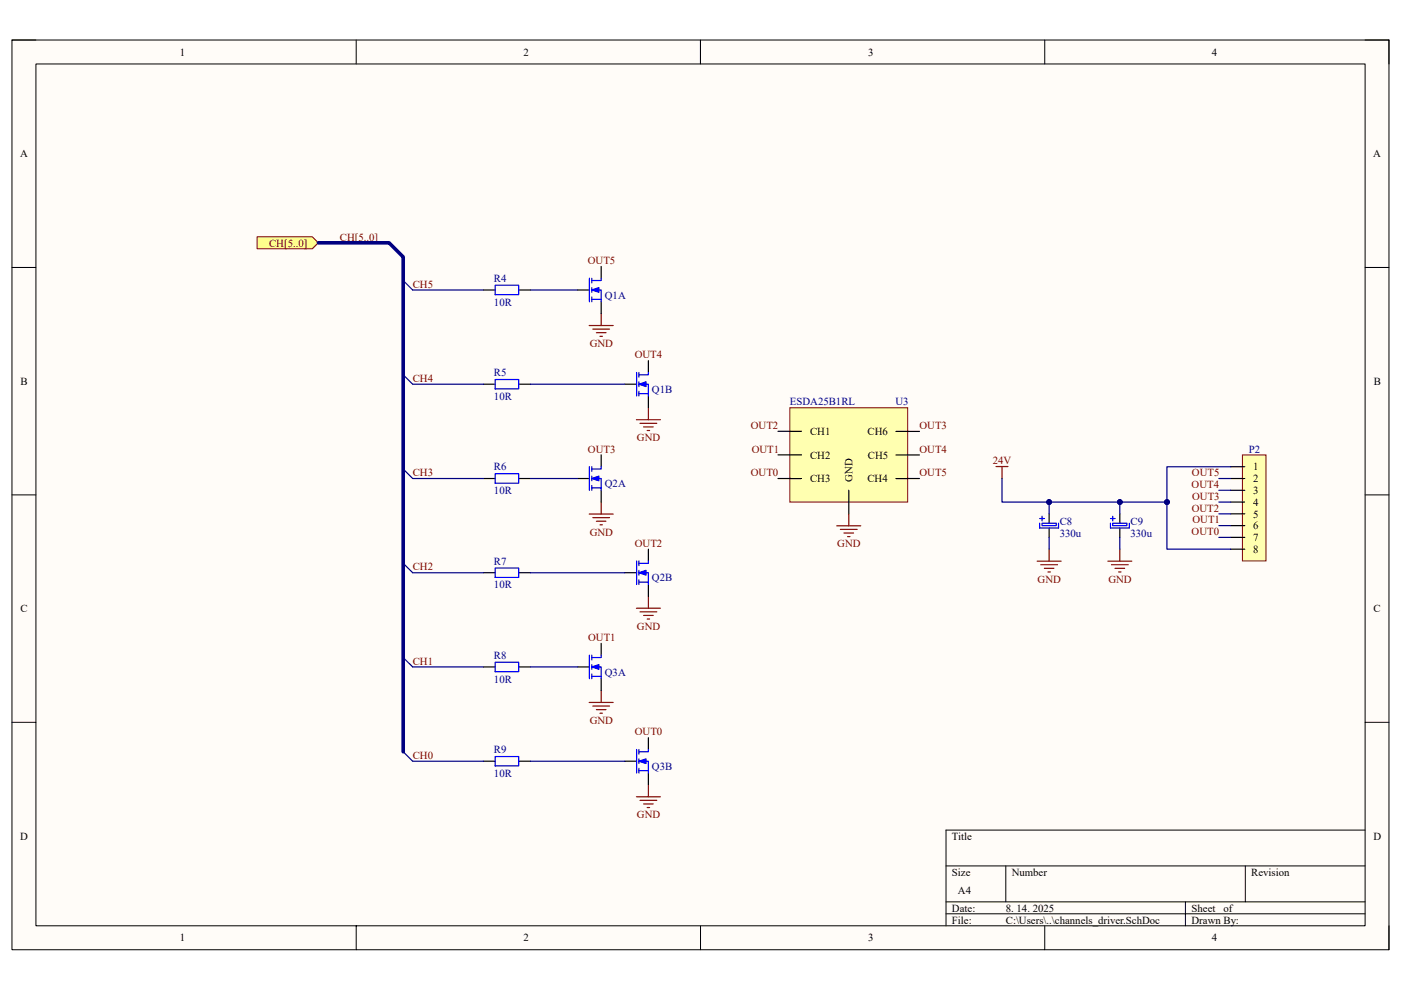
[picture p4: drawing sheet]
<svg xmlns="http://www.w3.org/2000/svg" width="297mm" height="210mm" viewBox="0 0 297 210" stroke-linecap="round" stroke-linejoin="round" font-family="sans-serif">
<path d="M2.5 8.5h292v192.9h-292z" fill="#fffcf8"/>
<path d="M2.5 8.5h292v192.9h-292z" fill="none" stroke="#000" stroke-width=".21"/>
<path d="M7.6 13.6h281.8v182.8h-281.8z" fill="#fffcf8"/>
<g fill="none" stroke="#000" stroke-width=".21">
<path d="M2.5 8.5h5.1M7.6 13.6h281.8v182.8h-281.8zM75.5 8.5v5.1M148.5 8.5v5.1M221.5 8.5v5.1M289.4 8.5h5.1v5.1M2.5 56.7h5.1M289.4 56.7h5.1M2.5 105h5.1M289.4 105h5.1M2.5 153.2h5.1M289.4 153.2h5.1"/>
<path d="M289.4 176.1h-88.8v20.3M75.5 196.4v5M148.5 196.4v5M200.6 183.7h88.8M200.6 191.3h88.8M200.6 193.8h88.8M213.3 183.7v7.6M221.5 196.4v5M251.3 191.3v5.1M264 183.7v7.6M294.5 196.4v5"/>
</g>
<path d="M263.4 96.5h5v22.5h-5z" fill="#ffffb0"/>
<path d="M263.4 96.5h5v22.5h-5z" fill="none" stroke="#800000" stroke-width=".21"/>
<path d="M260.9 99h3M260.9 101.5h3M260.9 104h3M260.9 106.5h3M260.9 109h3M260.9 111.5h3M260.9 114h3M260.9 116.5h3" fill="none" stroke="#000" stroke-width=".25"/>
<path d="M54.5 50.2h11.7l1.3 1.3-1.3 1.3h-11.7z" fill-rule="evenodd" fill="#ffff80"/>
<path d="M54.5 50.2h11.7l1.3 1.3-1.3 1.3h-11.7z" fill="none" stroke="#800000" stroke-width=".21"/>
<path d="M85.5 59.5l2 2M85.5 79.5l2 2M85.5 99.5l2 2M85.5 119.5l2 2M85.5 139.5l2 2M85.5 159.4l2 2.1" fill="none" stroke="#000080" stroke-width=".25"/>
<path d="M102.5 61.5h2.5M110 61.5h2.5M102.5 81.5h2.5M110 81.5h2.5M102.5 101.5h2.5M110 101.5h2.5M102.5 121.5h2.5M110 121.5h2.5M102.5 141.5h2.5M110 141.5h2.5M102.5 161.5h2.5M110 161.5h2.5" fill="none" stroke="#000" stroke-width=".25"/>
<path d="M105 60.5h5v2h-5zM105 80.5h5v2h-5zM105 100.5h5v2h-5zM105 120.5h5v2h-5zM105 140.5h5v2h-5zM105 160.5h5v2h-5z" fill="none" stroke="#00f" stroke-width=".25"/>
<g fill="none" stroke="#800000" stroke-width=".25">
<path d="M124.9 69h5.1M125.7 69.8h3.5M126.4 70.6h2.1M127.2 71.3h.5M127.5 66.5v2.5M134.9 89h5.1M135.7 89.8h3.6M136.5 90.6h2M137.2 91.3h.5M137.5 86.5v2.5M211.2 99h2.5M212.4 99v2.5"/>
<path d="M124.9 109h5.1M125.7 109.8h3.5M126.4 110.6h2.1M127.2 111.3h.5M127.5 106.5v2.5M134.9 129h5.1M135.7 129.8h3.6M136.5 130.5h2M137.2 131.3h.5M137.5 126.5v2.5M124.9 149h5.1M125.7 149.8h3.5"/>
<path d="M126.4 150.5h2.1M127.2 151.3h.5M127.5 146.5v2.5M134.9 169h5.1M135.7 169.8h3.6M136.5 170.5h2M137.2 171.3h.5M137.5 166.5v2.5"/>
</g>
<path d="M167.5 86.5h24.9v20h-24.9z" fill="#ffffb0"/>
<path d="M167.5 86.5h24.9v20h-24.9z" fill="none" stroke="#800000" stroke-width=".21"/>
<g fill="none" stroke="#000" stroke-width=".25">
<path d="M127.5 56.5v2.5M122.5 61.5h2.5M127.5 64v2.5M164.9 91.5h5M164.9 96.5h5M189.9 91.5h5M189.9 96.5h5M164.9 101.5h5M180 104v5M189.9 101.5h5M222.4 109v2M222.4 112v2"/>
<path d="M237.4 109v2M237.4 112v2"/>
</g>
<g fill="none" stroke="#800000" stroke-width=".25">
<path d="M177.4 111.5h5.1M178.2 112.3h3.5M178.9 113.1h2.1M179.7 113.8h.5M180 109v2.5M219.9 119h5.1M220.7 119.8h3.5M222.4 116.5v2.5M234.9 119h5.1M235.6 119.8h3.6M237.4 116.5v2.5M221.4 120.5h2.1"/>
<path d="M222.2 121.3h.5M236.4 120.5h2M237.2 121.3h.5"/>
</g>
<path d="M220.4 111v1h4v-1M220.4 110h1M220.9 109.5v1M220.9 111h3v.5h-3zM235.4 111v1h4v-1M235.4 110h1M235.9 109.5v1M235.9 111h3v.5h-3z" fill="none" stroke="#00f" stroke-width=".25"/>
<path d="M125.5 61.5l1.5-.5v1z" fill="#00f"/>
<path d="M125 59v5M125.5 59v1M127.5 59v.5h-2M125.5 61.5l1.5-.5v1zM125.5 63.5h2v.5M125.5 61.5h2v2M125.5 61v1M125.5 63v1" fill="none" stroke="#00f" stroke-width=".25"/>
<path d="M137.5 76.5v2.5M132.5 81.5h2.5M137.5 84v2.5" fill="none" stroke="#000" stroke-width=".25"/>
<path d="M135.5 81.5l1.5-.5v1z" fill="#00f"/>
<path d="M135 79v5M135.5 79v1M137.5 79v.5h-2M135.5 81.5l1.5-.5v1zM135.5 83.5h2v.5M135.5 81.5h2v2M135.5 81v1M135.5 83v1" fill="none" stroke="#00f" stroke-width=".25"/>
<path d="M127.5 96.5v2.5M122.5 101.5h2.5M127.5 104v2.5" fill="none" stroke="#000" stroke-width=".25"/>
<path d="M125.5 101.5l1.5-.5v1z" fill="#00f"/>
<path d="M125 99v5M125.5 99v1M127.5 99v.5h-2M125.5 101.5l1.5-.5v1zM125.5 103.5h2v.5M125.5 101.5h2v2M125.5 101v1M125.5 103v1" fill="none" stroke="#00f" stroke-width=".25"/>
<path d="M137.5 156.5v2.5M132.5 161.5h2.5M137.5 164v2.5" fill="none" stroke="#000" stroke-width=".25"/>
<path d="M135.5 161.5l1.5-.5v.9z" fill="#00f"/>
<path d="M135 159v5M135.5 159v1M137.5 159v.4h-2M135.5 161.5l1.5-.5v.9zM135.5 163.4h2v.6M135.5 161.5h2v1.9M135.5 161v.9M135.5 163v1" fill="none" stroke="#00f" stroke-width=".25"/>
<path d="M127.5 136.5v2.5M122.5 141.5h2.5M127.5 144v2.5" fill="none" stroke="#000" stroke-width=".25"/>
<path d="M125.5 141.5l1.5-.5v1z" fill="#00f"/>
<path d="M125 139v5M125.5 139v1M127.5 139v.5h-2M125.5 141.5l1.5-.5v1zM125.5 143.5h2v.5M125.5 141.5h2v2M125.5 141v1M125.5 143v1" fill="none" stroke="#00f" stroke-width=".25"/>
<path d="M137.5 116.5v2.5M132.5 121.5h2.5M137.5 124v2.5" fill="none" stroke="#000" stroke-width=".25"/>
<path d="M135.5 121.5l1.5-.5v1z" fill="#00f"/>
<path d="M135 119v5M135.5 119v1M137.5 119v.5h-2M135.5 121.5l1.5-.5v1zM135.5 123.5h2v.5M135.5 121.5h2v2M135.5 121v1M135.5 123v1" fill="none" stroke="#00f" stroke-width=".25"/>
<g fill="none" stroke="#000080" stroke-width=".25">
<path d="M87.5 61.5h15M112.5 61.5h10M87.5 81.5h15M112.5 81.5h20M87.5 101.5h15M112.5 101.5h10M222.4 106.5v2.5M222.4 114v2.5M237.4 114v2.5M258.4 101.5h2.5M258.4 104h2.5M258.4 106.5h2.5"/>
<path d="M258.4 109h2.5M258.4 111.5h2.5M258.4 114h2.5M87.5 121.5h15M112.5 121.5h20M87.5 141.5h15M112.5 141.5h10M87.5 161.5h15M112.5 161.5h20"/>
</g>
<circle cx="222.4" cy="106.5" r=".51" fill="#000080"/>
<circle cx="222.4" cy="106.5" r=".51" fill="none" stroke="#000080" stroke-width=".21"/>
<path d="M237.4 106.5v2.5" fill="none" stroke="#000080" stroke-width=".25"/>
<circle cx="237.4" cy="106.5" r=".51" fill="#000080"/>
<circle cx="237.4" cy="106.5" r=".51" fill="none" stroke="#000080" stroke-width=".21"/>
<path d="M260.9 99h-13.5v17.5h13.5" fill="none" stroke="#000080" stroke-width=".25"/>
<circle cx="247.4" cy="106.5" r=".51" fill="#000080"/>
<circle cx="247.4" cy="106.5" r=".51" fill="none" stroke="#000080" stroke-width=".21"/>
<path d="M212.4 101.5v5h35" fill="none" stroke="#000080" stroke-width=".25"/>
<circle cx="222.4" cy="106.5" r=".51" fill="#000080"/>
<circle cx="222.4" cy="106.5" r=".51" fill="none" stroke="#000080" stroke-width=".21"/>
<circle cx="237.4" cy="106.5" r=".51" fill="#000080"/>
<circle cx="237.4" cy="106.5" r=".51" fill="none" stroke="#000080" stroke-width=".21"/>
<circle cx="247.4" cy="106.5" r=".51" fill="#000080"/>
<circle cx="247.4" cy="106.5" r=".51" fill="none" stroke="#000080" stroke-width=".21"/>
<path d="M67.5 51.5h15l3 3v104.9" fill="none" stroke="#000080" stroke-width=".76"/>
<g font-size="2.3">
<text x="38.2" y="11.8">1</text>
<text x="111" y="11.8">2</text>
<text x="184.1" y="11.8">3</text>
<text x="256.9" y="11.8">4</text>
<text x="4.3" y="33.4">A</text>
<text x="291.1" y="33.4">A</text>
<text x="4.4" y="81.6">B</text>
<text x="291.2" y="81.6">B</text>
<text x="171.7" y="92.3">CH1</text>
<text x="183.9" y="92.3">CH6</text>
<text x="171.7" y="97.3">CH2</text>
<text x="184" y="97.3">CH5</text>
<text x="265.7" y="99.8">1</text>
<text x="171.7" y="102.3">CH3</text>
<text x="180.7" y="102.2" transform="rotate(-90 180.7 102.2)">GND</text>
<text x="183.9" y="102.3">CH4</text>
<text x="265.7" y="102.3">2</text>
<text x="265.7" y="104.8">3</text>
<text x="265.7" y="107.3">4</text>
<text x="265.7" y="109.8">5</text>
<text x="265.7" y="112.3">6</text>
<text x="265.7" y="114.8">7</text>
<text x="265.7" y="117.3">8</text>
<text x="4.4" y="129.9">C</text>
<text x="291.2" y="129.9">C</text>
<text x="4.3" y="178.1">D</text>
<text x="201.8" y="178.1">Title</text>
<text x="291.2" y="178.1">D</text>
<text x="201.8" y="185.7">Size</text>
<text x="214.5" y="185.7">Number</text>
<text x="265.3" y="185.7">Revision</text>
<text x="203.1" y="189.5">A4</text>
<text x="201.8" y="193.3">Date:</text>
<text x="201.8" y="195.9">File:</text>
<text x="213.2" y="193.3">8. 14. 2025</text>
<text x="213.3" y="195.9">C:\Users\..\channels_driver.SchDoc</text>
<text x="252.6" y="193.3">Sheet</text>
<text x="252.6" y="195.9">Drawn By:</text>
<text x="259.4" y="193.3">of</text>
<text x="38.2" y="199.7">1</text>
<text x="111" y="199.7">2</text>
<text x="184.1" y="199.7">3</text>
<text x="256.9" y="199.7">4</text>
</g>
<g font-size="2.3" fill="#800000">
<text x="57" y="52.3">CH[5..0]</text>
<text x="72" y="51">CH[5..0]</text>
<text x="124.6" y="56">OUT5</text>
<text x="87.5" y="61">CH5</text>
<text x="125" y="73.6">GND</text>
<text x="134.6" y="76">OUT4</text>
<text x="87.5" y="81">CH4</text>
<text x="135" y="93.6">GND</text>
<text x="159.2" y="91">OUT2</text>
<text x="194.9" y="91">OUT3</text>
<text x="87.5" y="101">CH3</text>
<text x="124.6" y="96">OUT3</text>
<text x="159.2" y="101">OUT0</text>
<text x="159.4" y="96">OUT1</text>
<text x="194.9" y="96">OUT4</text>
<text x="194.9" y="101">OUT5</text>
<text x="210.5" y="98.5">24V</text>
<text x="252.7" y="101">OUT5</text>
<text x="252.6" y="103.5">OUT4</text>
<text x="252.7" y="106">OUT3</text>
<text x="125" y="113.6">GND</text>
<text x="252.6" y="113.5">OUT0</text>
<text x="252.7" y="108.5">OUT2</text>
<text x="252.8" y="111">OUT1</text>
<text x="134.6" y="116">OUT2</text>
<text x="177.5" y="116.1">GND</text>
<text x="87.5" y="121">CH2</text>
<text x="220" y="123.6">GND</text>
<text x="235" y="123.6">GND</text>
<text x="124.7" y="136">OUT1</text>
<text x="135" y="133.6">GND</text>
<text x="87.5" y="141">CH1</text>
<text x="125" y="153.6">GND</text>
<text x="134.6" y="156">OUT0</text>
<text x="87.5" y="161">CH0</text>
<text x="135" y="173.6">GND</text>
</g>
<g font-size="2.3" fill="#000080">
<text x="104.7" y="59.8">R4</text>
<text x="104.7" y="64.8">10R</text>
<text x="128.2" y="63.4">Q1A</text>
<text x="104.7" y="79.8">R5</text>
<text x="138.2" y="83.3">Q1B</text>
<text x="104.7" y="84.8">10R</text>
<text x="167.5" y="86">ESDA25B1RL</text>
<text x="189.8" y="86">U3</text>
<text x="104.7" y="99.8">R6</text>
<text x="264.7" y="96">P2</text>
<text x="104.7" y="104.8">10R</text>
<text x="128.2" y="103.3">Q2A</text>
<text x="224.7" y="111.3">C8</text>
<text x="224.7" y="113.8">330u</text>
<text x="239.7" y="111.3">C9</text>
<text x="239.7" y="113.8">330u</text>
<text x="104.7" y="119.7">R7</text>
<text x="104.7" y="124.8">10R</text>
<text x="138.2" y="123.3">Q2B</text>
<text x="104.7" y="139.7">R8</text>
<text x="128.2" y="143.3">Q3A</text>
<text x="104.7" y="144.8">10R</text>
<text x="104.7" y="159.7">R9</text>
<text x="104.7" y="164.8">10R</text>
<text x="138.2" y="163.3">Q3B</text>
</g>
</svg>
